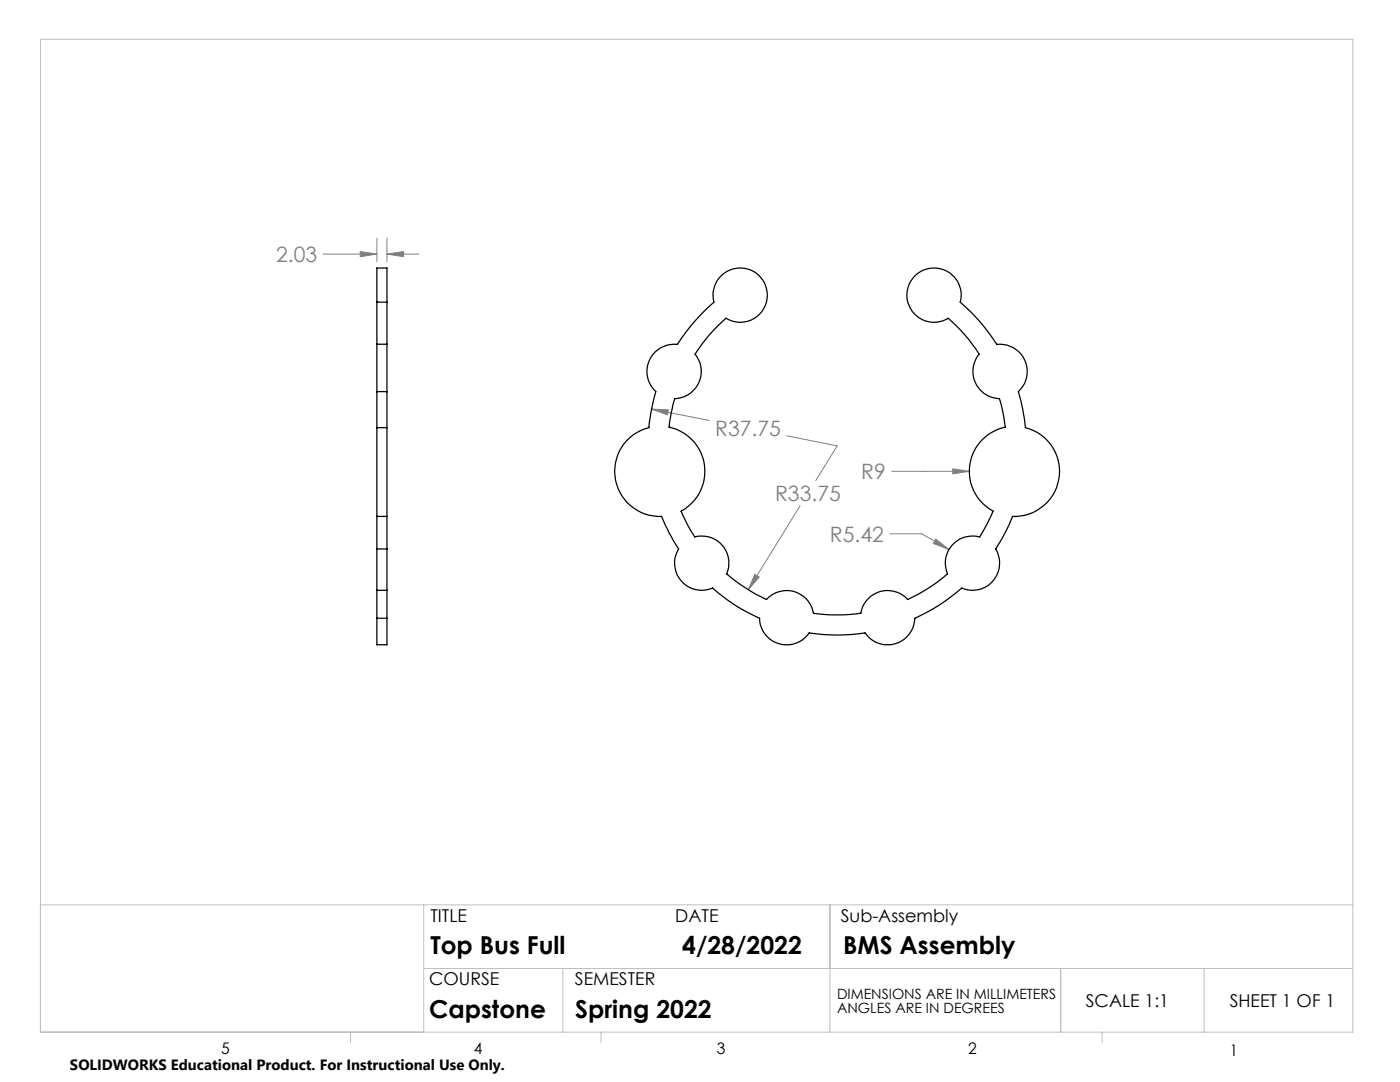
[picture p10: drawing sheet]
<svg xmlns="http://www.w3.org/2000/svg" width="279mm" height="216mm" viewBox="0 0 279 216" stroke-linecap="round" stroke-linejoin="round" font-family="sans-serif">
<g fill="none" stroke="#808080" stroke-width=".2">
<path d="M64.5 50.7h10.7M71.9 50.2l3.3 .5-3.3 .5zM75.2 47.5v4.7M77.2 50.7l3.3-.5v1zM77.2 47.5v4.7M77.2 50.7h6.4M130 81.6l3.4 .2-.2 1zM130 81.6l11.5 2.3M157 87l10.1 2-4.3 6.9M178 94.1h15.5M190.1 93.6l3.4 .5-3.4 .4zM150.6 114.6l.9 .5-2.2 2.6z"/>
<path d="M159.7 100.9l-10.4 16.8M177.6 106.5h6.3l5.5 3.1M186.8 107.6l2.6 2-3.1-1.2z"/>
</g>
<path d="M8.1 7.8h261.9v198.2h-261.9zM8.1 180.6h261.9M84.6 180.6v25.4M84.6 193.3h185.4M112.3 193.3v12.7M165.6 180.6v25.4M211.7 193.3v12.7M240.3 193.3v12.7M70 206v2.1M119.9 206v2.1M220 206v2.1" fill="none" stroke="#c0c0c0" stroke-width=".2"/>
<path d="M150.6 114.6l-1.3 3.1 2.2-2.6zM130 81.6l3.2 1.2 .2-1zM186.8 107.6l-.5 .8 3.1 1.2zM190.1 93.6v.9l3.4-.4zM77.2 50.7l3.3-.5v1zM71.9 50.2l3.3 .5-3.3 .5z" fill="#808080"/>
<g fill="none" stroke="#000" stroke-width=".25">
<path d="M143.7 55.3a5.4 5.4 0 0 1 7.3-.7 5.4 5.4 0 0 1 1.2 7.4 5.4 5.4 0 0 1-7.3 1.5 32.1 32.1 0 0 0-6.2 7.2 5.4 5.4 0 0 1 .8 5.7 5.4 5.4 0 0 1-4.8 3.2l-.8 2.8-.4 2.8a9 9 0 0 1 7.1 7.6 9 9 0 0 1-4.7 9.2l1.3 2.6 1.4 2.5a5.4 5.4 0 0 1 5.5 1.7 5.4 5.4 0 0 1 .9 5.7 36.3 36.3 0 0 0 8 5.1 5.4 5.4 0 0 1 5.5-1.6 5.4 5.4 0 0 1 3.8 4.4 35.4 35.4 0 0 0 9.5 0 5.4 5.4 0 0 1 3.8-4.4 5.4 5.4 0 0 1 5.6 1.6 34.2 34.2 0 0 0 7.9-5.1 5.4 5.4 0 0 1 .9-5.7 5.4 5.4 0 0 1 5.5-1.7l1.5-2.5 1.2-2.6a9 9 0 0 1-4.7-9.2 9 9 0 0 1 7.1-7.6l-.6-3.5-.5-2.1a5.4 5.4 0 0 1-4.8-3.2 5.4 5.4 0 0 1 .7-5.7 32.1 32.1 0 0 0-6.2-7.2 5.4 5.4 0 0 1-8-3.1 5.4 5.4 0 0 1 5.2-6.9 5.4 5.4 0 0 1 5.2 6.8 36.7 36.7 0 0 1 7.3 8.4 5.4 5.4 0 0 1 5.6 3.2 5.4 5.4 0 0 1-1.3 6.2 37.5 37.5 0 0 1 1.4 7.2 9 9 0 0 1 6.8 10.1 9 9 0 0 1-9.3 7.6 38.6 38.6 0 0 1-3.4 6.5 5.4 5.4 0 0 1-.5 6.4 5.4 5.4 0 0 1-6.3 1.4 36.7 36.7 0 0 1-9.3 6.1 5.4 5.4 0 0 1-3.9 5 5.4 5.4 0 0 1-6.1-2.1 36.9 36.9 0 0 1-11.1 0 5.4 5.4 0 0 1-6 2.1 5.4 5.4 0 0 1-3.9-5 35.2 35.2 0 0 1-9.4-6.1 5.4 5.4 0 0 1-6.2-1.4 5.4 5.4 0 0 1-.6-6.4 35.5 35.5 0 0 1-3.4-6.5 9 9 0 0 1-9.2-7.7 9 9 0 0 1 6.7-10 41.4 41.4 0 0 1 1.4-7.2 5.4 5.4 0 0 1-1.3-6.2 5.4 5.4 0 0 1 5.6-3.2 39.1 39.1 0 0 1 7.3-8.4 5.5 5.5 0 0 1 1.2-5zM75.2 68.7v9.4M75.2 78.1v7.2M75.2 60.3v8.4M75.2 60.3v-6.8h2v6.8M75.2 68.7h2M75.2 78.1h2M75.2 60.3h2M77.2 68.7v9.4M77.2 78.1v7.2M77.2 60.3v8.4M75.2 85.3v17.7"/>
<path d="M75.2 85.3h2M77.2 85.3v17.7M75.2 103v6.5M75.2 109.5v8.3M75.2 117.8v5.6M75.2 103h2M75.2 117.8h2M75.2 109.5h2M77.2 103v6.5M77.2 109.5v8.3M77.2 117.8v5.6M75.2 123.4v5.3h2v-5.3"/>
<path d="M75.2 123.4h2"/>
</g>
<g font-size="4.9">
<text x="85.9" y="190.4">Top Bus Full</text>
<text x="136.1" y="190.4">4/28/2022</text>
<text x="168.3" y="190.4">BMS Assembly</text>
<text x="85.6" y="203.1">Capstone</text>
<text x="114.8" y="203.1">Spring 2022</text>
</g>
<g font-size="4.2" fill="#808080">
<text x="55.1" y="52.3">2.03</text>
<text x="142.7" y="87">R37.75</text>
<text x="171.9" y="95.6">R9</text>
<text x="154.7" y="100">R33.75</text>
<text x="165.6" y="108.1">R5.42</text>
</g>
<g font-size="3.5">
<text x="85.9" y="183.9">TITLE</text>
<text x="134.8" y="183.9">DATE</text>
<text x="167.8" y="183.9">Sub-Assembly</text>
<text x="85.6" y="196.5">COURSE</text>
<text x="114.7" y="196.5">SEMESTER</text>
<text x="216.7" y="200.9">SCALE 1:1</text>
<text x="245.4" y="200.9">SHEET 1 OF 1</text>
</g>
<g font-size="3.2">
<text x="44.2" y="210.4">5</text>
<text x="94.6" y="210.3">4</text>
<text x="143.1" y="210.4">3</text>
<text x="193.2" y="210.3">2</text>
<text x="245.4" y="210.6">1</text>
</g>
<text font-size="3" x="14" y="213.5">SOLIDWORKS Educational Product. For Instructional Use Only.</text>
<g font-size="2.8">
<text x="167" y="199.3">DIMENSIONS ARE IN MILLIMETERS</text>
<text x="167" y="202.1">ANGLES ARE IN DEGREES</text>
</g>
</svg>
